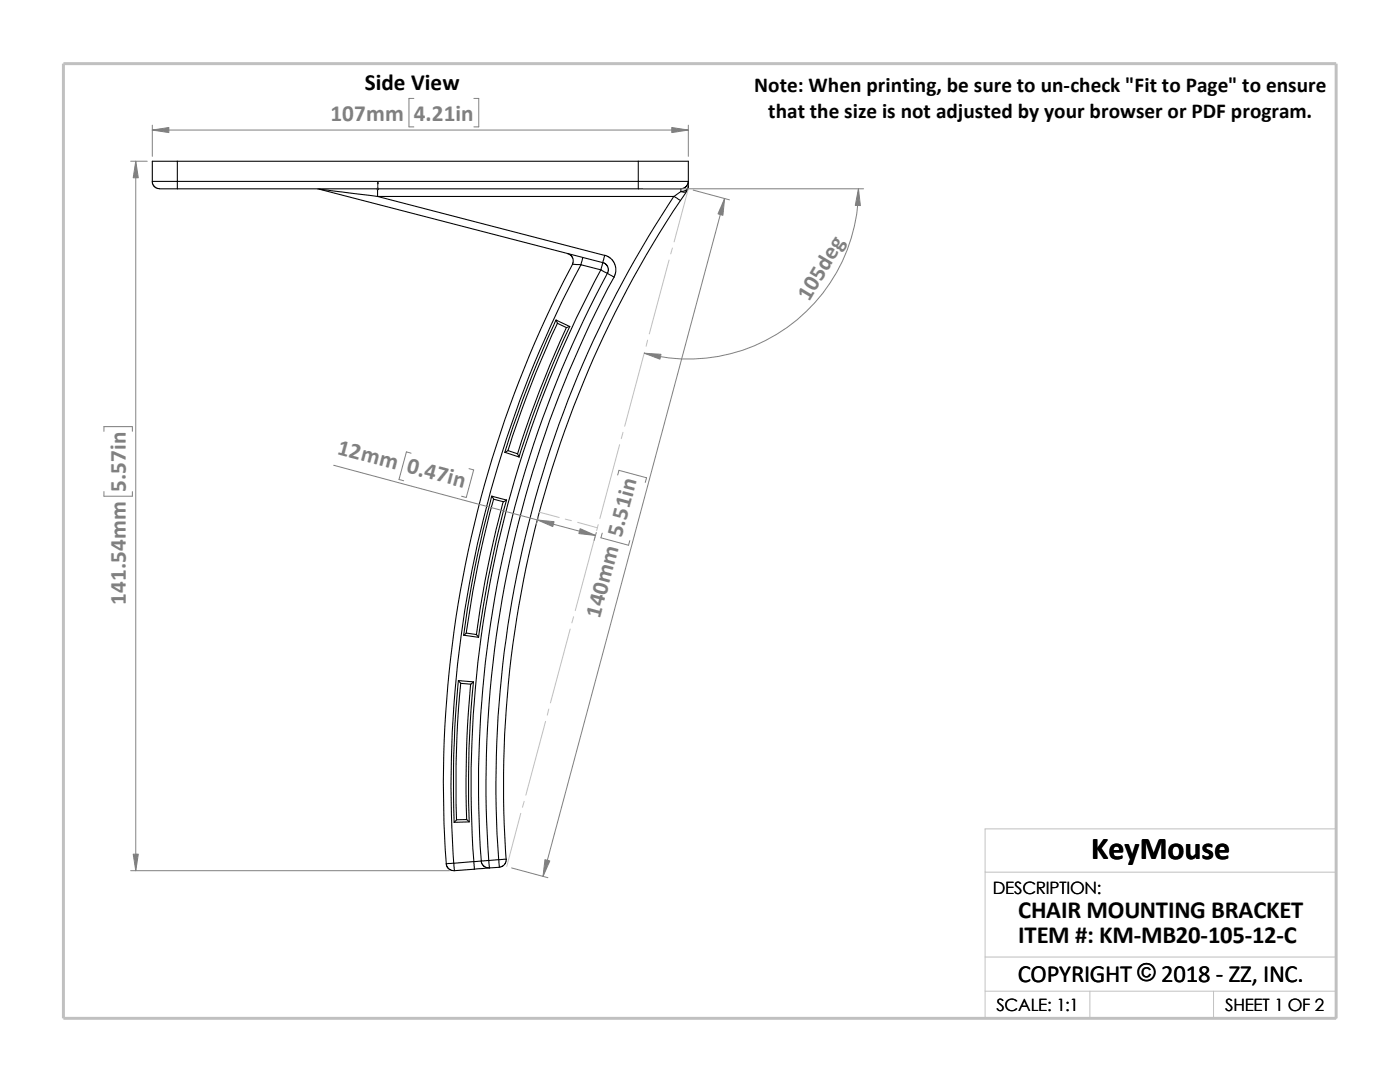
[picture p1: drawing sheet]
<svg xmlns="http://www.w3.org/2000/svg" width="279mm" height="216mm" viewBox="0 0 279 216" stroke-linecap="round" stroke-linejoin="round" font-family="sans-serif">
<g fill="none" stroke="#c0c0c0" stroke-width=".2">
<path d="M137.4 37.7l-2.9 10.6M133.5 51.9l-3.9 14.7M134.2 49.5l-.3 1.2M128.6 70.3l-3.9 14.7M129.2 67.9l-.3 1.2M123.7 88.7l-4 14.8M124.3 86.3l-.3 1.2M107.6 102.2l4 1.1M112.8 103.6l1.2 .3M115.3 104.2l4 1.1M118.7 107.1l-3.9 14.7M119.4 104.7l-.3 1.2"/>
<path d="M113.8 125.5l-3.9 14.8M114.5 123.1l-.4 1.2M104.6 159.9l-.3 1.2M108.9 143.9l-4 14.8M109.5 141.5l-.3 1.2M103.9 162.3l-2.8 10.6M196.6 174h70.1M196.6 191h70.1M196.6 197.8h70.1M217.5 197.8v5.4M242.2 197.8v5.4M26.8 203.2h239.9v-37.8h-70.1v37.8"/>
</g>
<path d="M12.7 12.7h254v190.5h-254z" fill="none" stroke="#c0c0c0" stroke-width=".59"/>
<g fill="none" stroke="#000" stroke-width=".21">
<path d="M30.4 36.2h5M30.4 36.2v.3l.3 .6 .8 .5 3.9 .1M35.4 36.2v1.5M35.4 32.2h-5v4M35.4 32.2h92M35.4 36.2h92M35.4 32.2v4M35.4 37.7h92M63.4 37.7l.4 .1M63.8 37.8l11.6 1.4M63.8 37.8l56.5 14.6M75.4 37.7v1.5"/>
<path d="M75.4 39.2l45.3 11.8-.4 1.4M75.4 39.2h59.1M127.4 37.7h8.5M127.4 32.2v4M127.4 36.2v1.5M127.4 36.2h10M127.4 32.2h10v4M134.5 39.2a211.8 211.8 0 0 0-35 132.3M134.5 39.2l1.3 .8M135.9 37.7v.5M135.9 38.2l-1.4 1M135.9 38.2a.96 .96 0 0 0 1.2-.1l-1.3 1.9"/>
<path d="M137.4 36.2l-.4 .9-.4 .4-.7 .2M137.4 37.2a1.3 1.3 0 0 1-1.5 1M137.4 36.2v1M137.4 37.2l-.3 .8M113.3 50.6l.6 .3 .4 .7v1.1M114.3 52.7l1.7 .1M114.3 52.7a221.2 221.2 0 0 0-25.2 119.6h1.5M116 52.8l3.9 1M116 52.8a220.7 220.7 0 0 0-25.4 119.4M116.3 51.4l-.3 1.4M119.9 53.8l2.7 1.5M119.9 53.8a215.9 215.9 0 0 0-25.3 118.1"/>
<path d="M120.3 52.4l.6 .3 .4 .5 .1 .5-.1 .7a215.1 215.1 0 0 0-25.2 117.4M120.3 52.4l-.4 1.4M120.7 50.9l1.1 .6 .9 1.2 .2 .7v.8l-.3 1.1M122.6 55.3a213.4 213.4 0 0 0-25.1 116.4M135.8 40a209.7 209.7 0 0 0-34.8 131.4M111 63.8a217.8 217.8 0 0 0-10.2 26.5M111.3 64.5l-.3-.6 2.7 1.3M111.3 64.5l1.7 .9M111.3 64.5a215.1 215.1 0 0 0-10 25.4M113 65.4a222.9 222.9 0 0 0-9.7 25.2M113.7 65.2l-.7 .2M113.7 65.2a211.2 211.2 0 0 0-10.1 26"/>
<path d="M98.1 99a214.1 214.1 0 0 0-5.6 27.7M98.5 99.6a208.4 208.4 0 0 0-5.5 26.7M98.5 99.6l-.3-.6 2.9 .8M98.5 99.6l2 .5M100.8 90.3l.6-.4 1.9 .7M100.8 90.3l2.8 .9M101.1 99.8l-.6 .3M101.1 99.8a222.5 222.5 0 0 0-5.6 27.4M103.3 90.6l.3 .6M100.5 100.1a199.6 199.6 0 0 0-5.4 26.5M91.5 135.8a221.3 221.3 0 0 0-.9 28.3M91.5 135.8l.4 .6"/>
<path d="M91.5 135.8l3 .3M91.9 136.4a216.3 216.3 0 0 0-.8 27.2M91.9 136.4l2 .1M92.5 126.7l3 .5M93.9 136.5a202.6 202.6 0 0 0-.8 27M94.5 136.1l-.6 .4M94.5 136.1a200.4 200.4 0 0 0-.9 27.9M95.1 126.6l.4 .6M95.1 126.6l-2-.3-.6 .4M89 172.3l.2 .7 .4 .4 .6 .3h.5M90.6 172.3l.1 1.4M93.1 163.5l.5 .5-3 .1"/>
<path d="M93.1 163.5l-2 .1-.5 .5M94.6 171.9l-4 .4M94.6 171.9l.1 1.5M94.7 173.4l-4 .3M96.1 171.8l.1 .6 .4 .5 .6 .2h.4M96.1 171.8l-1.5 .1M97.5 171.7l-1.4 .1M97.5 171.7l.2 1.5M97.7 173.2l-3 .2M99.5 171.5l1.5-.1-.2 1-.5 .4-.7 .2M99.5 171.5l.2 1.6-2 .1M99.5 171.5l-2 .2"/>
</g>
<path d="M75.4 36.3l.1 .4h-.2z" fill="#00f" stroke="#00f" stroke-width=".2"/>
<path d="M75.3 37.7h.3M75.3 37.5l.3 .3M75.4 37.7h.1M75.4 36.3v1.5M75.5 37.5l-.3 .3" fill="none" stroke="#00f" stroke-width=".2"/>
<g fill="none" stroke="#808080" stroke-width=".2">
<path d="M82.6 19.6h-1v5.7h1M94.6 19.6h.9v5.7h-.9M26.1 32.2h3.3M27.1 32.2v141.5M30.4 26h107M30.4 25v6.2M128.4 37.7h43.9M137.4 25v6.2M138.3 37.9l7.3 2M144.6 39.6l-36.2 135.3M171.3 37.7a33.9 33.9 0 0 1-42.7 32.8M20.7 86.1v-1h5.7v1"/>
<path d="M20.7 98.1v.9h5.7v-.9M66.6 92.8l52.3 14M82 90.4l-.9-.2-1.5 5.5 1 .2M93.6 93.5l.9 .3-1.5 5.5-.9-.3M123.3 94.8l.2-.9 5.5 1.4-.2 1M107.4 103.2l-.4 1.5M119 106.3l-.4 1.5M120.2 106.4l-.3 .9 5.5 1.5 .3-.9M26.1 173.7h63.6M102.1 173.2l7.2 1.9"/>
</g>
<g fill="#808080" stroke="#808080" stroke-width=".2">
<path d="M144.6 39.6l-.3 3.4-1-.3z"/>
<path d="M108.8 171.5l.9 .3-1.3 3.1z"/>
<path d="M115.8 105.5l3.1 1.3-3.4-.3z"/>
<path d="M107.3 103.8l3.3 .3-.3 1z"/>
<path d="M128.6 70.5l3.3 .2-.2 1z"/>
<path d="M171.3 37.7l.4 3.3h-1z"/>
<path d="M30.4 26l3.3-.6v1.1z"/>
<path d="M134.1 25.4l3.3 .6-3.3 .5z"/>
<path d="M27.1 32.2l.5 3.3h-1z"/>
<path d="M26.6 170.4h1l-.5 3.3z"/>
</g>
<text font-size="6.4" x="217.8" y="171.4">KeyMouse</text>
<g font-size="4.9">
<text x="203.2" y="183.2">CHAIR MOUNTING BRACKET</text>
<text x="203.2" y="188.1">ITEM #: KM-MB20-105-12-C</text>
<text x="203.1" y="195.9">COPYRIGHT © 2018 - ZZ, INC.</text>
<text x="227" y="195.8">©</text>
</g>
<text font-size="4.6" x="72.8" y="18">Side View</text>
<g font-size="4.6" fill="#808080">
<text x="66" y="24.1">107mm</text>
<text x="82.6" y="24.1">4.21in</text>
<text x="161.5" y="60.3" transform="rotate(-59 161.5 60.3)">105deg</text>
<text x="67.2" y="90.6" transform="rotate(15 67.2 90.6)">12mm 0.47in</text>
<text x="25.1" y="98.1" transform="rotate(-90 25.1 98.1)">5.57in</text>
<text x="25.1" y="120.7" transform="rotate(-90 25.1 120.7)">141.54mm</text>
<text x="119.7" y="123.5" transform="rotate(-75 119.7 123.5)">140mm 5.51in</text>
</g>
<g font-size="4.2">
<text x="150.5" y="18.4">Note: When printing, be sure to un-check &quot;Fit to Page&quot; to ensure</text>
<text x="153.3" y="23.6">that the size is not adjusted by your browser or PDF program.</text>
</g>
<g font-size="3.4">
<text x="198.2" y="178.5">DESCRIPTION:</text>
<text x="198.8" y="201.7">SCALE: 1:1</text>
<text x="244.5" y="201.7">SHEET 1 OF 2</text>
</g>
</svg>
